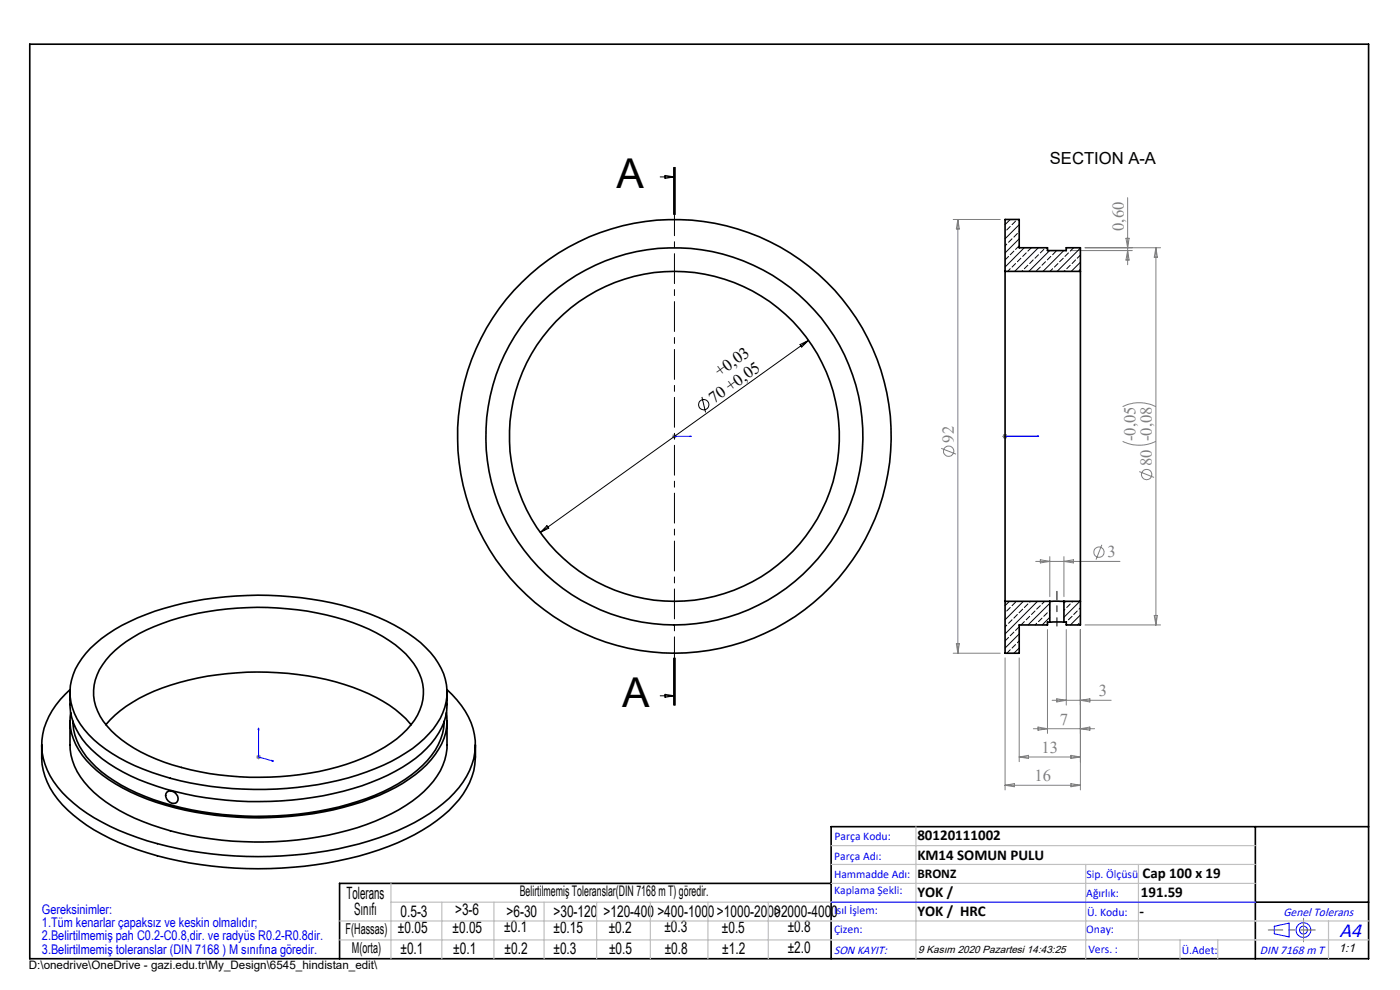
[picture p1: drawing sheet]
<svg xmlns="http://www.w3.org/2000/svg" width="297mm" height="210mm" viewBox="0 0 297 210" stroke-linecap="round" stroke-linejoin="round" font-family="sans-serif">
<g fill="none" stroke="#000" stroke-width=".21">
<path d="M140.1 37.5h3M141.1 37.2l2 .3-2 .3zM142.9 35.5v10M143.1 35.5v10M143.3 35.5v10M169.7 73.1l1.8-.9-1.4 1.4zM171.5 72.2l-56.9 40.8M148.9 84.2l.8 3.3M116 111.5l.4 .5-1.8 1zM142.9 139.6v10M143.1 139.6v10M143.3 139.6v10z"/>
<path d="M140.1 147.6h3M141.1 147.3l2 .3-2 .3z"/>
<circle cx="149.3" cy="85.8" r="1.11"/>
</g>
<g fill="none" stroke="#808080" stroke-width=".21">
<path d="M202.2 46.6h10M203.2 46.6v92M203.2 46.6l.3 2h-.6zM227.2 53.2h13M230.2 52.6h16M238.9 50.5h.6l-.3 2.1zM239.2 41.9v14.3M239.2 53.2l.3 2h-.6zM245.2 52.6v80M245.2 52.6l.3 2h-.6zM142.6 92.6h1M142.7 92.2l.7 .7"/>
<path d="M143.1 92.1v1M143.4 92.2l-.7 .7M199.7 95.1l3.1 1.2M212.7 92.6h1M212.9 92.2l.7 .7M213.2 92.1v1M213.6 92.2l-.7 .7M238.2 93.6a8.1 8.1 0 0 0 7 0M238.2 86.2a8.1 8.1 0 0 1 7 0M219.7 119.1h17.9M220.7 118.7l2 .4-2 .3zM222.7 118.1v8.5"/>
<path d="M225.7 118.1v8.5M225.7 119.1l2-.4v.7zM233.8 115.6l-1.3 3.1M241.7 100l3.1 1.3M202.2 138.6h10M202.9 136.6h.6l-.3 2zM213.2 139.6v28M216.2 139.6v22M222.2 133.6v22M226.2 133.6v16M229.2 133.6v34M230.2 132.6h16"/>
<path d="M244.9 130.6h.6l-.3 2zM219.2 154.6h13M220.2 154.2l2 .4-2 .3zM223.2 148.5h12.5M224.2 148.2l2 .3-2 .4zM229.2 148.5l2-.3v.7zM229.2 154.6l2-.4v.7zM54.3 160.6h1.1M54.5 160.2l.7 .7M54.9 160.1v1M55.2 160.2l-.7 .7M213.2 166.6h16"/>
<path d="M213.2 166.6l2-.4v.7zM216.2 160.6h13M216.2 160.6l2-.4v.7zM227.2 160.2l2 .4-2 .3zM227.2 166.2l2 .4-2 .3z"/>
<circle cx="201.2" cy="95.7" r="1.1"/>
<circle cx="233.1" cy="117.1" r="1.1"/>
<circle cx="243.3" cy="100.7" r="1.09"/>
</g>
<g fill="none" stroke="#00f" stroke-width=".21">
<path d="M143 92.6h.2zM143.1 92.6h.1M143.1 92.6h3.5M146.6 92.6h-.3h.3M213.1 92.6h.2zM213.2 92.6h7.1M213.2 92.6h.1M220.3 92.6h-.3h.3M54.9 154.4v.4l-.1-.1zM54.9 154.4v6.2l3.1 .9M57.7 161.3l.3 .2-.3-.1zM176.3 191.4h90"/>
<path d="M270.3 196.5l3.2-.7v2.9l-3.2-.6z"/>
<circle cx="276.5" cy="197.3" r="1.57"/>
<circle cx="276.5" cy="197.3" r=".83"/>
</g>
<path d="M224.2 132.8v-7.4" fill="none" stroke="#000" stroke-width=".21" stroke-dasharray="15.2 1.3 1.3 1.3" stroke-dashoffset="13.5"/>
<path d="M143.1 35.5v114.1" fill="none" stroke="#000" stroke-width=".21" stroke-dasharray="6.3 1.3 1.3 1.3" stroke-dashoffset="2"/>
<path d="M6.3 9.4h284v194h-284zM266.3 175.4v28M290.3 175.4h-114v28M176.3 187.4h-104.3v16M266.3 191.4h24" fill="none" stroke="#000" stroke-width=".35"/>
<path d="M279 197.3h-9.9" fill="none" stroke="#f00" stroke-width=".21" stroke-dasharray="15.2 1.3 1.3 1.3" stroke-dashoffset="12.2"/>
<path d="M276.5 197.3v2.5M276.5 197.3v-2.5" fill="none" stroke="#808080" stroke-width=".21" stroke-dasharray="15.2 1.3 1.3 1.3"/>
<g fill="none" stroke="#c0c0c0" stroke-width=".25">
<path d="M176.3 179.4h90M194.3 175.4v28M72 199.4h218.3M72 195.4h218.3M82.9 187.4v16M82.9 191.4h183.4M93.7 191.4v12M104.8 191.4v12M115.4 191.4v12M126.6 191.4v12M138 191.4v12M150.2 191.4v12"/>
<path d="M163 191.4v12M176.3 183.4h90M176.3 187.4h90M230.3 183.4v20M241.5 183.4v20M250.3 199.4v4M258.3 199.4v4M281.8 195.4v8"/>
</g>
<g fill="#00f">
<path d="M146.3 92.6h.3zM143 92.6h.2z"/>
<path d="M57.7 161.3l.3 .2-.3-.1zM54.9 154.4v.4l-.1-.1zM213.1 92.6h.2zM220 92.6h.3zM213.1 92.6h.2zM220 92.6h.3z"/>
</g>
<g fill="none" stroke="#000" stroke-width=".35">
<path d="M213.2 57.6v70M213.2 57.6h16M213.2 57.6v-11h3v6h6v.6h4v-.6h3v5M229.2 57.6v70M19.2 137.5a36.4 36.4 0 0 1 15.7-8.5 72.6 72.6 0 0 1 43.5 1.2 30.8 30.8 0 0 1 13.8 9.3 11.7 11.7 0 0 1-.3 15.1 32.1 32.1 0 0 1-14.1 9.2 72.5 72.5 0 0 1-45.6 .1 32.1 32.1 0 0 1-14.3-9.1 11.8 11.8 0 0 1 .3-16.2zM23.4 139a30.8 30.8 0 0 1 12.8-7.4 63 63 0 0 1 40.4 1.1 23.3 23.3 0 0 1 11.8 9.1 10.4 10.4 0 0 1-2.1 13 32.8 32.8 0 0 1-14.7 7.9 63.3 63.3 0 0 1-38.5-1.7 23.7 23.7 0 0 1-11.9-9.1 10.2 10.2 0 0 1 1.3-11.9zM213.2 127.6h9.5M213.2 127.6v11h3v-6h6v-.6h.5M222.7 127.6h3M222.7 132h3M222.7 127.6v4.4M225.7 127.6h3.5"/>
<path d="M225.7 127.6v4.4M229.2 127.6v5h-3v-.6h-.5M8.9 158a15.8 15.8 0 0 0 5.5 13.8 44.1 44.1 0 0 0 19 9.7 84.3 84.3 0 0 0 47-1.2 38.7 38.7 0 0 0 15.9-9.5 15.6 15.6 0 0 0 4.6-12.8M14.9 152.9a21.3 21.3 0 0 0 .5 8.5 18.3 18.3 0 0 0 8.4 9.6 56.3 56.3 0 0 0 25.5 7.4 70.1 70.1 0 0 0 30.3-4.2 30.7 30.7 0 0 0 12.3-8.5 12.5 12.5 0 0 0 2.9-7.7v-5.1M14.9 146.3a15.7 15.7 0 0 0-6 13.3 16.9 16.9 0 0 0 6.7 10.7 50 50 0 0 0 22.3 9.7 84.4 84.4 0 0 0 42.5-2.3 39.2 39.2 0 0 0 15.9-9.5 14.2 14.2 0 0 0 4.1-13.6 18 18 0 0 0-5.6-8.3M14.9 146.9a14.2 14.2 0 0 0 5.6 13.1 40.2 40.2 0 0 0 16.7 7.9 72.7 72.7 0 0 0 41.5-1.9 29.6 29.6 0 0 0 13.6-9.4 11.6 11.6 0 0 0 2.5-7.2v-2.5M15 151.2a12.8 12.8 0 0 0 4.4 11.2 38.7 38.7 0 0 0 17.8 9 74.2 74.2 0 0 0 39.6-1.3 32.6 32.6 0 0 0 14.7-9 12.2 12.2 0 0 0 3.2-9.9M15.5 153a13.3 13.3 0 0 0 4.8 9.7 39.7 39.7 0 0 0 18.2 8.6 72.1 72.1 0 0 0 39.2-1.9 30.2 30.2 0 0 0 13.9-9.2 12.2 12.2 0 0 0 2.6-7.2M22.5 153.7a30.3 30.3 0 0 1 15.6-8.9 63.9 63.9 0 0 1 36.8 1 26.9 26.9 0 0 1 12.3 7.9M35.4 168a1.57 1.57 0 0 1 1.9 .3 1.57 1.57 0 0 1 .3 1.8 1.54 1.54 0 0 1-1.9-.2 1.54 1.54 0 0 1-.3-1.9z"/>
<circle cx="143.1" cy="92.6" r="40"/>
<circle cx="143.1" cy="92.6" r="35"/>
<circle cx="143.1" cy="92.6" r="46"/>
</g>
<g fill="none" stroke="#000" stroke-width=".21">
<path d="M213.6 51.8l-.4 .4M214 54.4l-.8 .7M214.3 46.6l-1.1 1.1M214.3 48l-.7 .8M214.3 57l-.5 .6M214.7 50.7l-.7 .7M215.1 53.3l-.8 .7M215.4 46.9l-.7 .8M215.4 55.9l-.7 .7M215.8 49.5l-.7 .8M216.2 52.2l-.8 .7M216.2 47.7l-3 3"/>
<path d="M216.2 50.7l-3 2.9M216.2 49.1v.1M216.6 54.8l-.8 .7M217 57.4l-.2 .2M217.3 52.6l-4.1 4M217.7 53.6l-.7 .8M218.1 56.3l-.8 .7M218.8 52.6l-.7 .7M219.2 55.1l-.8 .8M220.3 52.6l-5 5M220.3 54l-.7 .8M220.7 56.6l-.8 .8"/>
<path d="M221.4 52.9l-.7 .7M221.8 55.5l-.7 .8M222.7 53.2l-4.4 4.4M222.9 54.4l-.7 .7M223.3 57l-.6 .6M224 53.3l-.7 .7M224.4 55.9l-.7 .7M225.6 54.8l-.8 .7M225.7 53.2l-4.4 4.4M225.9 57.4l-.2 .2M226.3 52.6h-.1M226.7 53.6l-.8 .8"/>
<path d="M227 56.3l-.7 .7M227.8 52.6l-.8 .7M228.2 55.1l-.8 .8M229.2 52.6l-4.9 5M229.2 55.6l-1.9 2M229.2 54.1l-.7 .7M229.2 57.1l-.3 .3M213.6 132.6l-.4 .4M214 135.2l-.8 .8M214.1 127.6l-.9 .9M214.3 128.9l-.7 .7M214.3 137.8l-.7 .8"/>
<path d="M214.7 131.5l-.7 .7M215.1 134.1l-.8 .8M215.4 127.7l-.7 .8M215.4 136.7l-.7 .8M215.8 130.3l-.7 .8M216.2 133l-.8 .7M216.2 134.5l-3 3M216.2 137.5l-1.1 1.1M216.2 136l-.4 .3M217 129.2l-.8 .8M217.1 127.6l-3.9 3.9M217.3 131.9l-.7 .7"/>
<path d="M218.1 128.1l-.8 .8M218.4 130.7l-.7 .8M218.6 127.6l-.2 .1M219.6 129.6l-.8 .7M219.9 132.2l-.3 .4M220.1 127.6l-6.9 6.9M220.7 128.5l-.8 .7M221.1 131.1l-.8 .8M221.6 127.6l-.5 .5M222.2 130l-.8 .7M222.7 130.9l-1.6 1.7M222.7 128l-4.6 4.6"/>
<path d="M222.7 129.5l-.1 .1M225.9 129.2l-.2 .3M226.1 127.6l-.4 .3M226.3 131.9l-.1 .1M227 128.1l-.7 .8M227.4 130.7l-.7 .8M227.6 127.6l-.2 .1M228.5 129.6l-.7 .7M228.9 132.2l-.3 .4M229.1 127.6l-3.4 3.3M229.2 130.4l-2.1 2.2M229.2 128.9l-.3 .3"/>
</g>
<g font-size="8.7">
<text x="130.8" y="39.9">A</text>
<text x="132" y="149.9">A</text>
</g>
<text font-size="4.4" fill="#00f" x="284.2" y="198.7">A4</text>
<g font-size="3.6">
<text x="73.5" y="190.7">Tolerans</text>
<text x="75.1" y="194.1">Sınıfı</text>
</g>
<g font-size="3.5">
<text x="222.7" y="34.9">SECTION A-A</text>
<text x="152.7" y="80" transform="rotate(-36 152.7 80)">+0,03</text>
<text x="151.4" y="85.7" transform="rotate(-36 151.4 85.7)">70 +0,05</text>
</g>
<g font-size="3.5" fill="#808080">
<text x="238.4" y="49" transform="rotate(-90 238.4 49)">0,60</text>
<text x="202.4" y="93.9" transform="rotate(-90 202.4 93.9)">92</text>
<text x="240.9" y="93.6" transform="rotate(-90 240.9 93.6)">-0,05</text>
<text x="244.4" y="98.8" transform="rotate(-90 244.4 98.8)">80 -0,08</text>
<text x="235" y="118.2">3</text>
<text x="233.1" y="147.7">3</text>
<text x="224.8" y="153.7">7</text>
<text x="221" y="159.7">13</text>
<text x="219.5" y="165.7">16</text>
</g>
<g font-size="3.4">
<text x="84.4" y="198">±0.05</text>
<text x="85" y="194.4">0.5-3</text>
<text x="96" y="197.8">±0.05</text>
<text x="96.5" y="194.2">&gt;3-6</text>
<text x="107" y="197.8">±0.1</text>
<text x="107.5" y="194.5">&gt;6-30</text>
<text x="117.4" y="194.5">&gt;30-120</text>
<text x="117.4" y="197.9">±0.15</text>
<text x="128" y="194.5">&gt;120-400</text>
<text x="129.1" y="197.8">±0.2</text>
<text x="139.5" y="194.5">&gt;400-1000&gt;1000-2000&gt;2000-4000</text>
<text x="140.9" y="197.8">±0.3</text>
<text x="153.1" y="197.8">±0.5</text>
<text x="167.1" y="197.7">±0.8</text>
<text x="85" y="202.3">±0.1</text>
<text x="96.2" y="202.3">±0.1</text>
<text x="107" y="202.3">±0.2</text>
<text x="117.4" y="202.4">±0.3</text>
<text x="129.2" y="202.3">±0.5</text>
<text x="141" y="202.3">±0.8</text>
<text x="153.2" y="202.3">±1.2</text>
<text x="167.1" y="202.2">±2.0</text>
</g>
<g font-size="3.2">
<text x="194.6" y="178.2">80120111002</text>
<text x="194.6" y="182.4">KM14 SOMUN PULU</text>
<text x="194.6" y="190.2">YOK /</text>
<text x="242" y="190.2">191.59</text>
<text x="242.4" y="186.2">Cap 100 x 19</text>
<text x="194.6" y="194.3">YOK / HRC</text>
<text x="241.7" y="194.3">-</text>
<text x="73.3" y="198.1">F(Hassas)</text>
<text x="74.7" y="202.2">M(orta)</text>
</g>
<text font-size="3.1" x="110.3" y="190.1">Belirtilmemiş Toleranslar(DIN 7168 m T) göredir.</text>
<text font-size="2.8" x="194.6" y="186.2">BRONZ</text>
<g font-size="2.8" fill="#0000e8">
<text x="8.9" y="193.8">Gereksinimler:</text>
<text x="8.9" y="196.6">1.Tüm kenarlar çapaksız ve keskin olmalıdır;</text>
<text x="8.9" y="199.5">2.Belirtilmemiş pah C0.2-C0.8,dir. ve radyüs R0.2-R0.8dir.</text>
<text x="8.9" y="202.3">3.Belirtilmemiş toleranslar (DIN 7168 ) M sınıfına göredir.</text>
</g>
<g font-size="2.6" fill="#00f">
<text x="272.3" y="194.3">Genel Tolerans</text>
<text x="176.9" y="202.3">SON KAYIT:</text>
<text x="267.3" y="202.4">DIN 7168 m T</text>
</g>
<text font-size="2.6" x="284" y="202">1:1</text>
<g font-size="2.5" fill="#00f">
<text x="177" y="178.2">Parça Kodu:</text>
<text x="177" y="182.4">Parça Adı:</text>
<text x="176.9" y="186.2">Hammadde Adı:</text>
<text x="177" y="189.7">Kaplama Şekli:</text>
<text x="230.5" y="190.2">Ağırlık:</text>
<text x="230.5" y="186.2">Sip. Ölçüsü</text>
<text x="176.9" y="193.9">Isıl İşlem:</text>
<text x="177" y="197.8">Çizen:</text>
<text x="230.4" y="197.8">Onay:</text>
<text x="230.6" y="194.3">Ü. Kodu:</text>
<text x="230.9" y="202.1">Vers. :</text>
<text x="250.7" y="202.4">Ü.Adet:</text>
</g>
<text font-size="2.5" x="6.1" y="205.5">D:\onedrive\OneDrive - gazi.edu.tr\My_Design\6545_hindistan_edit\</text>
<text font-size="2.2" x="194.8" y="202.1">9 Kasım 2020 Pazartesi 14:43:25</text>
</svg>
